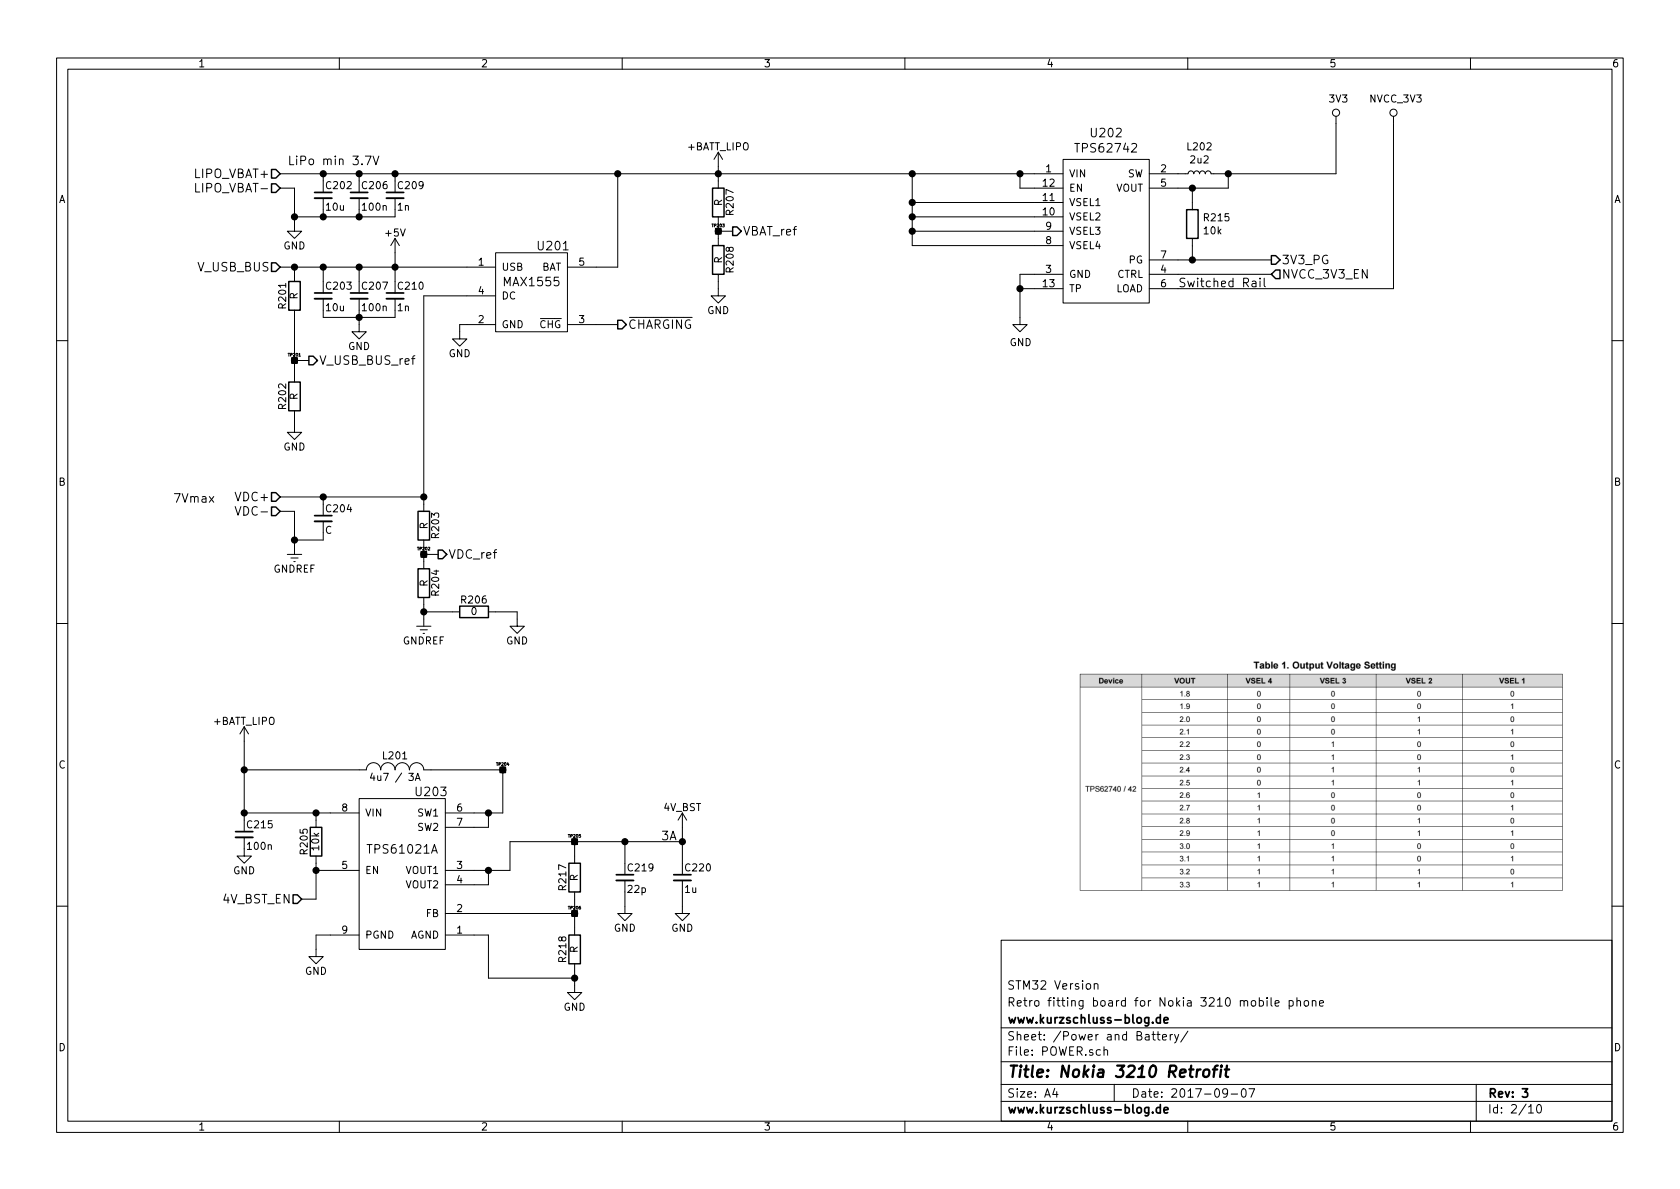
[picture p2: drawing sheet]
EESchema Schematic File Version 2
LIBS:3210retro-rescue
LIBS:a7
LIBS:ft232rl
LIBS:max1555
LIBS:tps61045
LIBS:tps62172
LIBS:mma8451q
LIBS:STM32F439NIH6
LIBS:ESP8266
LIBS:S29GL128S
LIBS:IS42S16400J
LIBS:micro_sd
LIBS:h144tc215a
LIBS:WL1807MODGIMOCT
LIBS:tp
LIBS:w3006
LIBS:tps61046
LIBS:mp34dt01tr
LIBS:drv8601
LIBS:lm4930
LIBS:ts5a22366
LIBS:tps61041dbv
LIBS:IMX7D
LIBS:ip4292cz10-tbr
LIBS:mcimx7d7dvm10sc
LIBS:pf3000
LIBS:voltages
LIBS:emif06-msd02c3
LIBS:mtfc8gacaeam-1m_wt
LIBS:sn74avc2t244
LIBS:lsm9ds1
LIBS:WM8960CGEFL
LIBS:tps61021a
LIBS:bq24400
LIBS:power
LIBS:device
LIBS:transistors
LIBS:conn
LIBS:linear
LIBS:regul
LIBS:74xx
LIBS:cmos4000
LIBS:adc-dac
LIBS:memory
LIBS:xilinx
LIBS:microcontrollers
LIBS:dsp
LIBS:microchip
LIBS:analog_switches
LIBS:motorola
LIBS:texas
LIBS:intel
LIBS:audio
LIBS:interface
LIBS:digital-audio
LIBS:philips
LIBS:display
LIBS:cypress
LIBS:siliconi
LIBS:opto
LIBS:atmel
LIBS:contrib
LIBS:valves
LIBS:stm32
LIBS:tps62742
LIBS:WM8994ECS
LIBS:tlv320adc3101
LIBS:tlv320dac3100
LIBS:3210retro-cache
EELAYER 26 0
EELAYER END
$Descr A4 11693 8268
encoding utf-8
Sheet 2 10
Title "Nokia 3210 Retrofit"
Date "2017-09-07"
Rev "3"
Comp "www.kurzschluss-blog.de"
Comment1 "Retro fitting board for Nokia 3210 mobile phone"
Comment2 "STM32 Version"
Comment3 ""
Comment4 ""
$EndDescr
Text HLabel 1950 1850 0    60   Input ~ 0
V_USB_BUS
$Comp
L C_Small C207
U 1 1
P 2500 2050
F 0 "C207" H 2510 2120 50  0000 L CNN
F 1 "100n" H 2510 1970 50  0000 L CNN
F 2 "Capacitors_SMD:C_0402_NoSilk" H 2500 2050 50  0001 C CNN
F 3 "" H 2500 2050 50  0000 C CNN
	1    2500 2050
	1    0    0    -1  
$EndComp
$Comp
L C_Small C210
U 1 1
P 2750 2050
F 0 "C210" H 2760 2120 50  0000 L CNN
F 1 "1n" H 2760 1970 50  0000 L CNN
F 2 "Capacitors_SMD:C_0402_NoSilk" H 2750 2050 50  0001 C CNN
F 3 "" H 2750 2050 50  0000 C CNN
	1    2750 2050
	1    0    0    -1  
$EndComp
Text HLabel 1950 3450 0    60   Input ~ 0
VDC+
Text HLabel 1950 3550 0    60   Input ~ 0
VDC-
$Comp
L C_Small C204
U 1 1
P 2250 3600
F 0 "C204" H 2260 3670 50  0000 L CNN
F 1 "C" H 2260 3520 50  0000 L CNN
F 2 "Capacitors_SMD:C_0402_NoSilk" H 2250 3600 50  0001 C CNN
F 3 "" H 2250 3600 50  0000 C CNN
	1    2250 3600
	1    0    0    -1  
$EndComp
$Comp
L MAX1555 U201
U 1 1
P 3700 1950
F 0 "U201" H 3850 2200 60  0000 C CNN
F 1 "MAX1555" H 3700 1950 60  0000 C CNN
F 2 "TO_SOT_Packages_SMD:SOT-23-5" H 3750 2300 60  0001 C CNN
F 3 "" H 3750 2300 60  0000 C CNN
	1    3700 1950
	1    0    0    -1  
$EndComp
$Comp
L GND #PWR04
U 1 1
P 2500 2250
F 0 "#PWR04" H 2500 2000 50  0001 C CNN
F 1 "GND" H 2500 2100 50  0000 C CNN
F 2 "" H 2500 2250 50  0000 C CNN
F 3 "" H 2500 2250 50  0000 C CNN
	1    2500 2250
	1    0    0    -1  
$EndComp
$Comp
L GND #PWR05
U 1 1
P 3200 2300
F 0 "#PWR05" H 3200 2050 50  0001 C CNN
F 1 "GND" H 3200 2150 50  0000 C CNN
F 2 "" H 3200 2300 50  0000 C CNN
F 3 "" H 3200 2300 50  0000 C CNN
	1    3200 2300
	1    0    0    -1  
$EndComp
Text HLabel 5100 1600 2    60   Output ~ 0
VBAT_ref
Text HLabel 3050 3850 2    60   Output ~ 0
VDC_ref
$Comp
L R R203
U 1 1
P 2950 3650
F 0 "R203" V 3030 3650 50  0000 C CNN
F 1 "R" V 2950 3650 50  0000 C CNN
F 2 "Resistors_SMD:R_0402_NoSilk" V 2880 3650 50  0001 C CNN
F 3 "" H 2950 3650 50  0000 C CNN
	1    2950 3650
	1    0    0    -1  
$EndComp
$Comp
L R R204
U 1 1
P 2950 4050
F 0 "R204" V 3030 4050 50  0000 C CNN
F 1 "R" V 2950 4050 50  0000 C CNN
F 2 "Resistors_SMD:R_0402_NoSilk" V 2880 4050 50  0001 C CNN
F 3 "" H 2950 4050 50  0000 C CNN
	1    2950 4050
	1    0    0    -1  
$EndComp
$Comp
L R R207
U 1 1
P 5000 1400
F 0 "R207" V 5080 1400 50  0000 C CNN
F 1 "R" V 5000 1400 50  0000 C CNN
F 2 "Resistors_SMD:R_0402_NoSilk" V 4930 1400 50  0001 C CNN
F 3 "" H 5000 1400 50  0000 C CNN
	1    5000 1400
	1    0    0    -1  
$EndComp
$Comp
L R R208
U 1 1
P 5000 1800
F 0 "R208" V 5080 1800 50  0000 C CNN
F 1 "R" V 5000 1800 50  0000 C CNN
F 2 "Resistors_SMD:R_0402_NoSilk" V 4930 1800 50  0001 C CNN
F 3 "" H 5000 1800 50  0000 C CNN
	1    5000 1800
	1    0    0    -1  
$EndComp
$Comp
L GND #PWR06
U 1 1
P 5000 2000
F 0 "#PWR06" H 5000 1750 50  0001 C CNN
F 1 "GND" H 5000 1850 50  0000 C CNN
F 2 "" H 5000 2000 50  0000 C CNN
F 3 "" H 5000 2000 50  0000 C CNN
	1    5000 2000
	1    0    0    -1  
$EndComp
Text HLabel 4300 2250 2    60   Output ~ 0
~CHARGING
$Comp
L INDUCTOR_SMALL L201
U 1 1
P 2750 5350
F 0 "L201" H 2750 5450 50  0000 C CNN
F 1 "4u7 / 3A" H 2750 5300 50  0000 C CNN
F 2 "Choke_SMD:Choke_SMD_1206_Standard" H 2750 5350 50  0001 C CNN
F 3 "" H 2750 5350 50  0000 C CNN
	1    2750 5350
	1    0    0    -1  
$EndComp
$Comp
L GND #PWR07
U 1 1
P 2200 6600
F 0 "#PWR07" H 2200 6350 50  0001 C CNN
F 1 "GND" H 2200 6450 50  0000 C CNN
F 2 "" H 2200 6600 50  0000 C CNN
F 3 "" H 2200 6600 50  0000 C CNN
	1    2200 6600
	1    0    0    -1  
$EndComp
$Comp
L C_Small C215
U 1 1
P 1700 5800
F 0 "C215" H 1710 5870 50  0000 L CNN
F 1 "100n" H 1710 5720 50  0000 L CNN
F 2 "Capacitors_SMD:C_0402_NoSilk" H 1700 5800 50  0001 C CNN
F 3 "" H 1700 5800 50  0000 C CNN
	1    1700 5800
	1    0    0    -1  
$EndComp
$Comp
L GND #PWR08
U 1 1
P 1700 5900
F 0 "#PWR08" H 1700 5650 50  0001 C CNN
F 1 "GND" H 1700 5750 50  0000 C CNN
F 2 "" H 1700 5900 50  0000 C CNN
F 3 "" H 1700 5900 50  0000 C CNN
	1    1700 5900
	1    0    0    -1  
$EndComp
$Comp
L R R217
U 1 1
P 4000 6100
F 0 "R217" V 4080 6100 50  0000 C CNN
F 1 "R" V 4000 6100 50  0000 C CNN
F 2 "Resistors_SMD:R_0402_NoSilk" V 3930 6100 50  0001 C CNN
F 3 "" H 4000 6100 50  0000 C CNN
	1    4000 6100
	-1   0    0    1   
$EndComp
$Comp
L R R218
U 1 1
P 4000 6600
F 0 "R218" V 4080 6600 50  0000 C CNN
F 1 "R" V 4000 6600 50  0000 C CNN
F 2 "Resistors_SMD:R_0402_NoSilk" V 3930 6600 50  0001 C CNN
F 3 "" H 4000 6600 50  0000 C CNN
	1    4000 6600
	-1   0    0    1   
$EndComp
$Comp
L C_Small C219
U 1 1
P 4350 6100
F 0 "C219" H 4360 6170 50  0000 L CNN
F 1 "22p" H 4360 6020 50  0000 L CNN
F 2 "Capacitors_SMD:C_0402_NoSilk" H 4350 6100 50  0001 C CNN
F 3 "" H 4350 6100 50  0000 C CNN
	1    4350 6100
	1    0    0    -1  
$EndComp
$Comp
L GND #PWR09
U 1 1
P 4750 6300
F 0 "#PWR09" H 4750 6050 50  0001 C CNN
F 1 "GND" H 4750 6150 50  0000 C CNN
F 2 "" H 4750 6300 50  0000 C CNN
F 3 "" H 4750 6300 50  0000 C CNN
	1    4750 6300
	1    0    0    -1  
$EndComp
$Comp
L 4V_BST #PWR010
U 1 1
P 4750 5750
F 0 "#PWR010" H 4750 5600 50  0001 C CNN
F 1 "4V_BST" H 4750 5890 50  0000 C CNN
F 2 "" H 4750 5750 50  0000 C CNN
F 3 "" H 4750 5750 50  0000 C CNN
	1    4750 5750
	1    0    0    -1  
$EndComp
$Comp
L GND #PWR011
U 1 1
P 4000 6850
F 0 "#PWR011" H 4000 6600 50  0001 C CNN
F 1 "GND" H 4000 6700 50  0000 C CNN
F 2 "" H 4000 6850 50  0000 C CNN
F 3 "" H 4000 6850 50  0000 C CNN
	1    4000 6850
	1    0    0    -1  
$EndComp
$Comp
L R R201
U 1 1
P 2050 2050
F 0 "R201" V 2130 2050 50  0000 C CNN
F 1 "R" V 2050 2050 50  0000 C CNN
F 2 "Resistors_SMD:R_0402_NoSilk" V 1980 2050 50  0001 C CNN
F 3 "" H 2050 2050 50  0000 C CNN
	1    2050 2050
	-1   0    0    1   
$EndComp
$Comp
L R R202
U 1 1
P 2050 2750
F 0 "R202" V 2130 2750 50  0000 C CNN
F 1 "R" V 2050 2750 50  0000 C CNN
F 2 "Resistors_SMD:R_0402_NoSilk" V 1980 2750 50  0001 C CNN
F 3 "" H 2050 2750 50  0000 C CNN
	1    2050 2750
	-1   0    0    1   
$EndComp
$Comp
L GND #PWR012
U 1 1
P 2050 2950
F 0 "#PWR012" H 2050 2700 50  0001 C CNN
F 1 "GND" H 2050 2800 50  0000 C CNN
F 2 "" H 2050 2950 50  0000 C CNN
F 3 "" H 2050 2950 50  0000 C CNN
	1    2050 2950
	1    0    0    -1  
$EndComp
Text HLabel 2150 2500 2    60   Output ~ 0
V_USB_BUS_ref
$Comp
L +BATT_LIPO #PWR013
U 1 1
P 5000 1150
F 0 "#PWR013" H 5000 1000 50  0001 C CNN
F 1 "+BATT_LIPO" H 5000 1290 50  0000 C CNN
F 2 "" H 5000 1150 50  0000 C CNN
F 3 "" H 5000 1150 50  0000 C CNN
	1    5000 1150
	1    0    0    -1  
$EndComp
$Comp
L +5V #PWR014
U 1 1
P 2750 1750
F 0 "#PWR014" H 2750 1600 50  0001 C CNN
F 1 "+5V" H 2750 1890 50  0000 C CNN
F 2 "" H 2750 1750 50  0000 C CNN
F 3 "" H 2750 1750 50  0000 C CNN
	1    2750 1750
	1    0    0    -1  
$EndComp
$Comp
L TP TP201
U 1 1
P 2050 2500
F 0 "TP201" H 2050 2540 20  0000 C CNN
F 1 "TP" H 2050 2450 60  0001 C CNN
F 2 "NokiaRetroFit:TP" H 2050 2500 60  0001 C CNN
F 3 "" H 2050 2500 60  0000 C CNN
	1    2050 2500
	1    0    0    -1  
$EndComp
$Comp
L TP TP202
U 1 1
P 2950 3850
F 0 "TP202" H 2950 3890 20  0000 C CNN
F 1 "TP" H 2950 3800 60  0001 C CNN
F 2 "NokiaRetroFit:TP" H 2950 3850 60  0001 C CNN
F 3 "" H 2950 3850 60  0000 C CNN
	1    2950 3850
	1    0    0    -1  
$EndComp
$Comp
L TP TP203
U 1 1
P 5000 1600
F 0 "TP203" H 5000 1640 20  0000 C CNN
F 1 "TP" H 5000 1550 60  0001 C CNN
F 2 "NokiaRetroFit:TP" H 5000 1600 60  0001 C CNN
F 3 "" H 5000 1600 60  0000 C CNN
	1    5000 1600
	1    0    0    -1  
$EndComp
$Comp
L TP TP204
U 1 1
P 3500 5350
F 0 "TP204" H 3500 5390 20  0000 C CNN
F 1 "TP" H 3500 5300 60  0001 C CNN
F 2 "NokiaRetroFit:TP" H 3500 5350 60  0001 C CNN
F 3 "" H 3500 5350 60  0000 C CNN
	1    3500 5350
	1    0    0    -1  
$EndComp
$Comp
L TP TP206
U 1 1
P 4000 6350
F 0 "TP206" H 4000 6390 20  0000 C CNN
F 1 "TP" H 4000 6300 60  0001 C CNN
F 2 "NokiaRetroFit:TP" H 4000 6350 60  0001 C CNN
F 3 "" H 4000 6350 60  0000 C CNN
	1    4000 6350
	1    0    0    -1  
$EndComp
$Comp
L TP TP205
U 1 1
P 4000 5850
F 0 "TP205" H 4000 5890 20  0000 C CNN
F 1 "TP" H 4000 5800 60  0001 C CNN
F 2 "NokiaRetroFit:TP" H 4000 5850 60  0001 C CNN
F 3 "" H 4000 5850 60  0000 C CNN
	1    4000 5850
	1    0    0    -1  
$EndComp
$Comp
L C_Small C203
U 1 1
P 2250 2050
F 0 "C203" H 2260 2120 50  0000 L CNN
F 1 "10u" H 2260 1970 50  0000 L CNN
F 2 "Capacitors_SMD:C_0603" H 2250 2050 50  0001 C CNN
F 3 "" H 2250 2050 50  0000 C CNN
	1    2250 2050
	1    0    0    -1  
$EndComp
$Comp
L GND #PWR015
U 1 1
P 4350 6300
F 0 "#PWR015" H 4350 6050 50  0001 C CNN
F 1 "GND" H 4350 6150 50  0000 C CNN
F 2 "" H 4350 6300 50  0000 C CNN
F 3 "" H 4350 6300 50  0000 C CNN
	1    4350 6300
	1    0    0    -1  
$EndComp
$Comp
L C_Small C220
U 1 1
P 4750 6100
F 0 "C220" H 4760 6170 50  0000 L CNN
F 1 "1u" H 4760 6020 50  0000 L CNN
F 2 "Capacitors_SMD:C_0402_NoSilk" H 4750 6100 50  0001 C CNN
F 3 "" H 4750 6100 50  0000 C CNN
	1    4750 6100
	1    0    0    -1  
$EndComp
$Comp
L TPS61021A U203
U 1 1
P 2800 5950
F 0 "U203" H 3000 6400 60  0000 C CNN
F 1 "TPS61021A" H 2800 6000 60  0000 C CNN
F 2 "NokiaRetroFit:Texas_S-PVSON-N8_NoThermalVias" H 2800 6150 60  0001 C CNN
F 3 "" H 2800 6150 60  0000 C CNN
	1    2800 5950
	1    0    0    -1  
$EndComp
Text Notes 4600 5850 0    60   ~ 0
3A
Text HLabel 1950 1200 0    60   Input ~ 0
LIPO_VBAT+
Text HLabel 1950 1300 0    60   Input ~ 0
LIPO_VBAT-
$Comp
L GND #PWR016
U 1 1
P 2050 1550
F 0 "#PWR016" H 2050 1300 50  0001 C CNN
F 1 "GND" H 2050 1400 50  0000 C CNN
F 2 "" H 2050 1550 50  0000 C CNN
F 3 "" H 2050 1550 50  0000 C CNN
	1    2050 1550
	1    0    0    -1  
$EndComp
$Comp
L C_Small C202
U 1 1
P 2250 1350
F 0 "C202" H 2260 1420 50  0000 L CNN
F 1 "10u" H 2260 1270 50  0000 L CNN
F 2 "Capacitors_SMD:C_0603" H 2250 1350 50  0001 C CNN
F 3 "" H 2250 1350 50  0000 C CNN
	1    2250 1350
	1    0    0    -1  
$EndComp
$Comp
L C_Small C206
U 1 1
P 2500 1350
F 0 "C206" H 2510 1420 50  0000 L CNN
F 1 "100n" H 2510 1270 50  0000 L CNN
F 2 "Capacitors_SMD:C_0402_NoSilk" H 2500 1350 50  0001 C CNN
F 3 "" H 2500 1350 50  0000 C CNN
	1    2500 1350
	1    0    0    -1  
$EndComp
$Comp
L C_Small C209
U 1 1
P 2750 1350
F 0 "C209" H 2760 1420 50  0000 L CNN
F 1 "1n" H 2760 1270 50  0000 L CNN
F 2 "Capacitors_SMD:C_0402_NoSilk" H 2750 1350 50  0001 C CNN
F 3 "" H 2750 1350 50  0000 C CNN
	1    2750 1350
	1    0    0    -1  
$EndComp
Text Notes 2000 1150 0    60   ~ 0
LiPo min 3.7V
$Comp
L +BATT_LIPO #PWR018
U 1 1
P 1700 5150
F 0 "#PWR018" H 1700 5000 50  0001 C CNN
F 1 "+BATT_LIPO" H 1700 5290 50  0000 C CNN
F 2 "" H 1700 5150 50  0000 C CNN
F 3 "" H 1700 5150 50  0000 C CNN
	1    1700 5150
	1    0    0    -1  
$EndComp
$Comp
L GNDREF #PWR020
U 1 1
P 2050 3800
F 0 "#PWR020" H 2050 3550 50  0001 C CNN
F 1 "GNDREF" H 2050 3650 50  0000 C CNN
F 2 "" H 2050 3800 50  0000 C CNN
F 3 "" H 2050 3800 50  0000 C CNN
	1    2050 3800
	1    0    0    -1  
$EndComp
$Comp
L GNDREF #PWR021
U 1 1
P 2950 4300
F 0 "#PWR021" H 2950 4050 50  0001 C CNN
F 1 "GNDREF" H 2950 4150 50  0000 C CNN
F 2 "" H 2950 4300 50  0000 C CNN
F 3 "" H 2950 4300 50  0000 C CNN
	1    2950 4300
	1    0    0    -1  
$EndComp
Text Notes 1500 3500 2    60   ~ 0
7Vmax
$Comp
L TPS62742 U202
U 1 1
P 7700 1500
F 0 "U202" H 7700 2087 60  0000 C CNN
F 1 "TPS62742" H 7700 1981 60  0000 C CNN
F 2 "NokiaRetroFit:TPS6274x" H 7700 1900 60  0001 C CNN
F 3 "" H 7700 1900 60  0001 C CNN
	1    7700 1500
	1    0    0    -1  
$EndComp
$Comp
L L_Small L202
U 1 1
P 8350 1200
F 0 "L202" V 8535 1200 50  0000 C CNN
F 1 "2u2" V 8444 1200 50  0000 C CNN
F 2 "Choke_SMD:Choke_SMD_1206_Standard" H 8350 1200 50  0001 C CNN
F 3 "" H 8350 1200 50  0001 C CNN
	1    8350 1200
	0    -1   -1   0   
$EndComp
$Comp
L R R215
U 1 1
P 8300 1550
F 0 "R215" H 8370 1596 50  0000 L CNN
F 1 "10k" H 8370 1505 50  0000 L CNN
F 2 "Resistors_SMD:R_0402_NoSilk" V 8230 1550 50  0001 C CNN
F 3 "" H 8300 1550 50  0001 C CNN
	1    8300 1550
	1    0    0    -1  
$EndComp
Text Notes 8200 2000 0    60   ~ 0
Switched Rail
$Comp
L NVCC_3V3 #PWR0203
U 1 1
P 9700 850
F 0 "#PWR0203" H 9700 700 50  0001 C CNN
F 1 "NVCC_3V3" H 9717 1023 50  0000 C CNN
F 2 "" H 9700 850 50  0001 C CNN
F 3 "" H 9700 850 50  0001 C CNN
	1    9700 850 
	1    0    0    -1  
$EndComp
Text HLabel 8850 1900 2    60   Input ~ 0
NVCC_3V3_EN
Text HLabel 8850 1800 2    60   Output ~ 0
3V3_PG
$Comp
L 3V3 #PWR0202
U 1 1
P 9300 850
F 0 "#PWR0202" H 9300 700 50  0001 C CNN
F 1 "3V3" H 9317 1023 50  0000 C CNN
F 2 "" H 9300 850 50  0001 C CNN
F 3 "" H 9300 850 50  0001 C CNN
	1    9300 850 
	1    0    0    -1  
$EndComp
$Comp
L GND #PWR0201
U 1 1
P 7100 2200
F 0 "#PWR0201" H 7100 1950 50  0001 C CNN
F 1 "GND" H 7105 2027 50  0000 C CNN
F 2 "" H 7100 2200 50  0001 C CNN
F 3 "" H 7100 2200 50  0001 C CNN
	1    7100 2200
	1    0    0    -1  
$EndComp
Wire Wire Line
	1950 1850 3250 1850
Wire Wire Line
	2500 1950 2500 1850
Connection ~ 2500 1850
Wire Wire Line
	2250 1950 2250 1850
Connection ~ 2250 1850
Wire Wire Line
	2750 1750 2750 1950
Connection ~ 2750 1850
Wire Wire Line
	2250 2150 2250 2200
Wire Wire Line
	2250 2200 2750 2200
Wire Wire Line
	2750 2200 2750 2150
Wire Wire Line
	2500 2150 2500 2250
Connection ~ 2500 2200
Wire Wire Line
	2050 3550 2050 3800
Wire Wire Line
	2250 3700 2250 3750
Wire Wire Line
	2250 3750 2050 3750
Connection ~ 2050 3750
Wire Wire Line
	2050 3550 1950 3550
Wire Wire Line
	2250 3450 2250 3500
Connection ~ 2250 3450
Wire Wire Line
	4300 1200 4300 1850
Wire Wire Line
	4300 1850 4150 1850
Wire Wire Line
	2950 2050 2950 3500
Wire Wire Line
	2950 2050 3250 2050
Wire Wire Line
	3200 2300 3200 2250
Wire Wire Line
	3200 2250 3250 2250
Wire Wire Line
	3050 3850 2950 3850
Wire Wire Line
	2950 3800 2950 3900
Connection ~ 2950 3850
Connection ~ 2950 3450
Wire Wire Line
	2950 4300 2950 4200
Wire Wire Line
	5100 1600 5000 1600
Wire Wire Line
	5000 1550 5000 1650
Connection ~ 5000 1600
Wire Wire Line
	5000 2000 5000 1950
Wire Wire Line
	5000 1150 5000 1250
Connection ~ 4300 1200
Wire Wire Line
	4300 2250 4150 2250
Wire Wire Line
	3500 5650 3500 5350
Wire Wire Line
	3300 5650 3500 5650
Connection ~ 3500 5350
Wire Wire Line
	2300 6500 2200 6500
Wire Wire Line
	2200 6500 2200 6600
Wire Wire Line
	1700 5150 1700 5700
Connection ~ 1700 5650
Wire Wire Line
	3300 6050 3550 6050
Wire Wire Line
	4000 6250 4000 6450
Wire Wire Line
	4000 5850 4000 5950
Wire Wire Line
	4350 5850 4350 6000
Connection ~ 4000 5850
Wire Wire Line
	4750 5750 4750 6000
Connection ~ 4350 5850
Wire Wire Line
	4750 6300 4750 6200
Connection ~ 4750 5850
Wire Wire Line
	4000 6750 4000 6850
Wire Wire Line
	3300 6350 4000 6350
Connection ~ 4000 6350
Connection ~ 5000 1200
Wire Wire Line
	2050 2950 2050 2900
Wire Wire Line
	2050 2200 2050 2600
Wire Wire Line
	2150 2500 2050 2500
Connection ~ 2050 2500
Wire Wire Line
	2050 1900 2050 1850
Connection ~ 2050 1850
Wire Wire Line
	4350 6300 4350 6200
Wire Wire Line
	3500 5350 3000 5350
Wire Wire Line
	3550 5850 4750 5850
Wire Wire Line
	3550 6050 3550 5850
Wire Wire Line
	2200 6050 2300 6050
Connection ~ 2200 5650
Wire Wire Line
	3300 5750 3400 5750
Wire Wire Line
	3400 5750 3400 5650
Connection ~ 3400 5650
Wire Wire Line
	3300 6150 3400 6150
Wire Wire Line
	3400 6150 3400 6050
Connection ~ 3400 6050
Wire Wire Line
	4000 6800 3400 6800
Wire Wire Line
	3400 6800 3400 6500
Wire Wire Line
	3400 6500 3300 6500
Connection ~ 4000 6800
Wire Wire Line
	2050 1300 2050 1550
Wire Wire Line
	2050 1300 1950 1300
Wire Wire Line
	2250 1250 2250 1200
Connection ~ 2250 1200
Wire Wire Line
	2250 1450 2250 1500
Wire Wire Line
	2050 1500 2750 1500
Connection ~ 2050 1500
Wire Wire Line
	2750 1500 2750 1450
Connection ~ 2250 1500
Wire Wire Line
	2500 1450 2500 1500
Connection ~ 2500 1500
Wire Wire Line
	2500 1200 2500 1250
Connection ~ 2500 1200
Wire Wire Line
	2750 1200 2750 1250
Connection ~ 2750 1200
Wire Wire Line
	1950 1200 7200 1200
Wire Wire Line
	1700 5650 2300 5650
Connection ~ 1700 5350
Wire Wire Line
	1950 3450 2950 3450
Wire Wire Line
	8250 1200 8200 1200
Wire Wire Line
	8450 1200 9300 1200
Wire Wire Line
	8550 1300 8550 1200
Wire Wire Line
	8200 1300 8550 1300
Connection ~ 8550 1200
Wire Wire Line
	8300 1400 8300 1300
Connection ~ 8300 1300
Wire Wire Line
	8300 1700 8300 1800
Wire Wire Line
	8200 1800 8850 1800
Connection ~ 8300 1800
Wire Wire Line
	8200 1900 8850 1900
Wire Wire Line
	8200 2000 9700 2000
Wire Wire Line
	9700 2000 9700 850 
Wire Wire Line
	9300 1200 9300 850 
Wire Wire Line
	7200 1300 7100 1300
Wire Wire Line
	7100 1300 7100 1200
Connection ~ 7100 1200
Wire Wire Line
	7200 1900 7100 1900
Wire Wire Line
	7100 1900 7100 2200
Wire Wire Line
	7200 2000 7100 2000
Connection ~ 7100 2000
Wire Wire Line
	6350 1700 7200 1700
Wire Wire Line
	6350 1600 7200 1600
Wire Wire Line
	6350 1500 7200 1500
Wire Wire Line
	6350 1400 7200 1400
Connection ~ 6350 1200
Wire Wire Line
	1700 5350 2500 5350
Wire Wire Line
	6350 1200 6350 1700
Connection ~ 6350 1600
Connection ~ 6350 1500
Connection ~ 6350 1400
$Comp
L R R205
U 1 1
P 2200 5850
F 0 "R205" V 2280 5850 50  0000 C CNN
F 1 "10k" V 2200 5850 50  0000 C CNN
F 2 "Resistors_SMD:R_0402_NoSilk" V 2130 5850 50  0001 C CNN
F 3 "" H 2200 5850 50  0000 C CNN
	1    2200 5850
	-1   0    0    1   
$EndComp
Wire Wire Line
	2200 5700 2200 5650
Text HLabel 2100 6250 0    60   Input ~ 0
4V_BST_EN
Wire Wire Line
	2200 6250 2100 6250
Wire Wire Line
	2200 6000 2200 6250
Connection ~ 2200 6050
$Comp
L GND #PWR019
U 1 1
P 3600 4300
F 0 "#PWR019" H 3600 4050 50  0001 C CNN
F 1 "GND" H 3600 4150 50  0000 C CNN
F 2 "" H 3600 4300 50  0000 C CNN
F 3 "" H 3600 4300 50  0000 C CNN
	1    3600 4300
	1    0    0    -1  
$EndComp
$Comp
L R R206
U 1 1
P 3300 4250
F 0 "R206" V 3380 4250 50  0000 C CNN
F 1 "0" V 3300 4250 50  0000 C CNN
F 2 "Resistors_SMD:R_0603" V 3230 4250 50  0001 C CNN
F 3 "" H 3300 4250 50  0000 C CNN
	1    3300 4250
	0    -1   -1   0   
$EndComp
Wire Wire Line
	3600 4300 3600 4250
Wire Wire Line
	3600 4250 3450 4250
Wire Wire Line
	3150 4250 2950 4250
Connection ~ 2950 4250
$EndSCHEMATC
